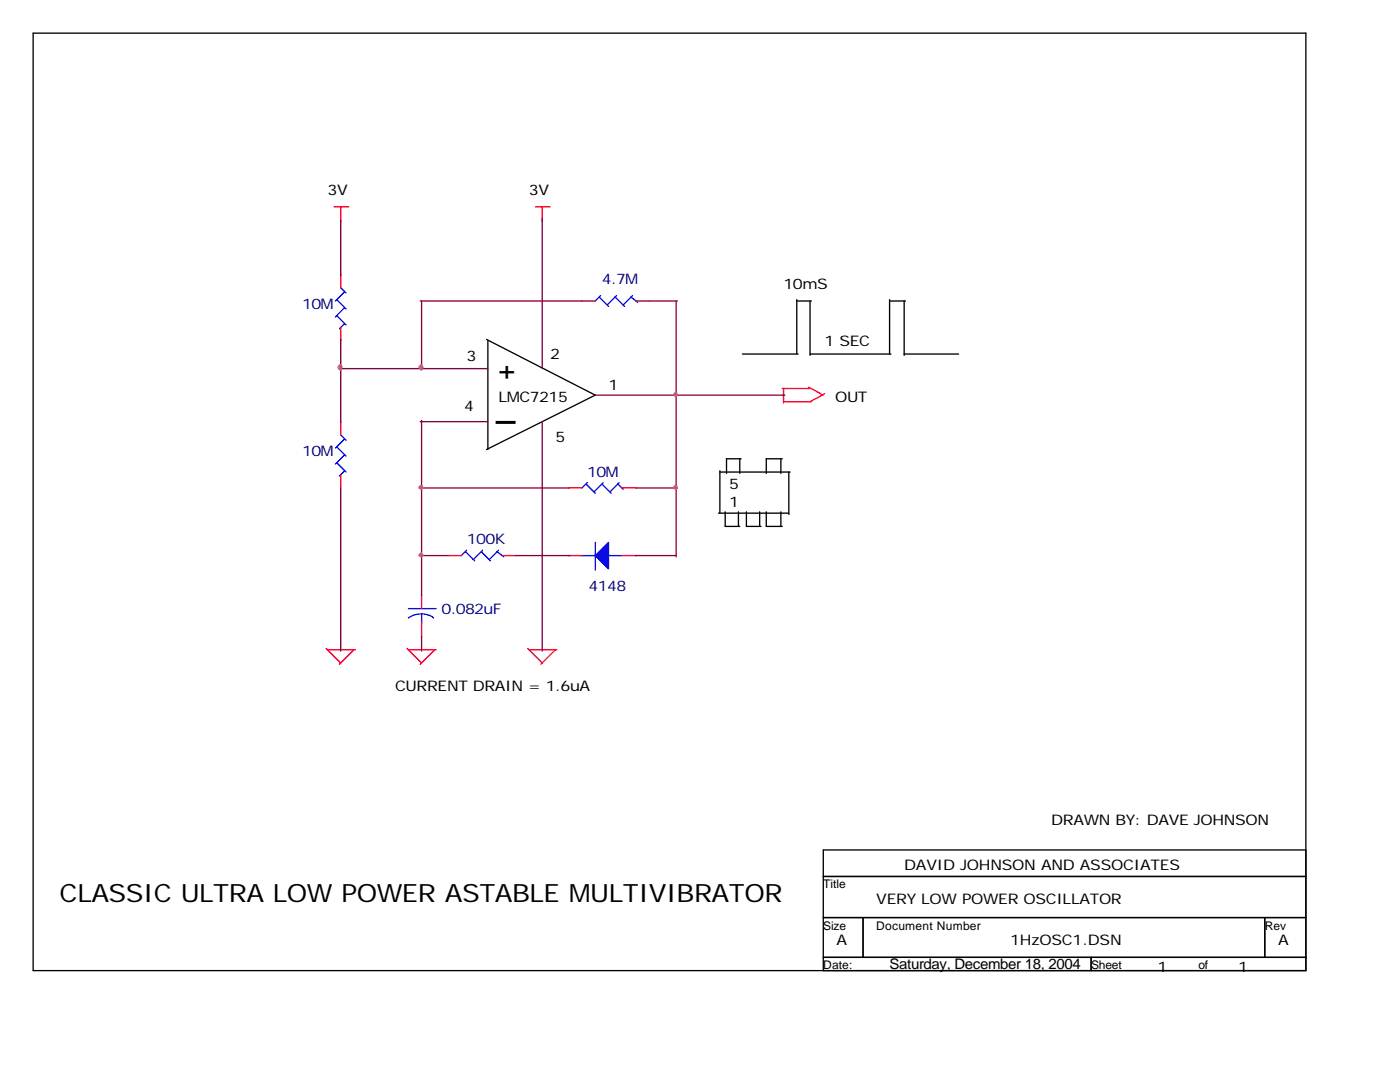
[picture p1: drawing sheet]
<svg xmlns="http://www.w3.org/2000/svg" width="279mm" height="216mm" viewBox="0 0 279 216" stroke-linecap="round" stroke-linejoin="round" font-family="sans-serif">
<g fill="none" stroke="#000" stroke-width=".26">
<path d="M6.6 6.6h254v187.1h-254zM159 59.8v10.8M177.5 59.8v10.8M97.1 67.7l21.7 11.1-21.7 10.9M97.4 68v21.7M148.2 70.6h11.1M159 60.1h2.9M161.7 70.6h16.1M161.7 60.1v10.8M177.5 60.1h3.2M180.4 70.6h10.9M180.4 60.1v10.8"/>
<path d="M143.7 94.2h14M143.7 93.9v8.5M147.6 91.5v3M147.9 91.5h-2.9v3M155.8 91.5v3M156.1 91.5h-3.2v3M157.4 94.2v8.5M143.4 102.4h14M144.7 102.1v2.9h2.9M147.4 102.1v2.9M149 102.1v2.9h2.9M151.6 102.1v2.9"/>
<path d="M152.9 102.1v2.9h3.2M155.8 102.1v2.9M164.3 174.9h96.3M260.6 169.6h-96.3v24.1M164.3 183.1h96.3M164.3 191h96.3M172.2 183.1v7.9M217.8 191v2.7M252.4 183.1v7.9"/>
</g>
<g fill="none" stroke="#f00" stroke-width=".26">
<path d="M66.7 41.3h2.9M68 41.3v2.9M68 54.8v2.6M106.9 41.3h2.9M108.2 41.3v2.9M68 65.4v2.6M116.2 60.1h2.6M127 60.1h2.6M156.1 77.5h5.6M156.4 77.5v2.9M161.4 77.3l2.9 1.5M164.6 78.6l-2.9 1.6"/>
<path d="M68 84.1v2.7M68 94.7v2.7M113.5 97.4h2.7M124.1 97.4h2.9M156.4 80.2h5.5M84.1 118.8v2.6M89.4 110.9h2.7M100.3 110.9h2.6M113.5 110.9h2.7M124.1 110.9h2.9M65.1 129.4l2.9 2.9M65.4 129.6h5.5"/>
<path d="M70.6 129.6l-2.9 3M81.2 129.4l2.9 2.9M81.5 129.6h5.5M84.1 124.1v2.9M86.8 129.6l-2.9 3M105.3 129.4l2.9 2.9M105.6 129.6h5.5M110.9 129.6l-3 3"/>
</g>
<g fill="none" stroke="#00f" stroke-width=".26">
<path d="M67.2 59.8l1.9 1.8M68 57.4l1.1 1.1M68.8 58.2l-1.9 1.9M119.6 59.3l1.8 1.8M119.9 59l-1.1 1.1M122.8 59.3l1.8 1.8M123 59l-1.8 1.9M125.9 59.3l1.4 1M126.2 59l-1.8 1.9M67.2 63l1.9 1.8M68.8 61.4l-1.9 1.8M68.8 64.6l-1.1 1"/>
<path d="M67.2 89.2l1.9 1.8M67.2 92.3l1.9 1.9M68 86.8l1.1 1M68.8 87.6l-1.9 1.8M68.8 90.8l-1.9 1.8M68.8 93.9l-1.1 1.1M116.9 96.6l1.9 1.8M117.2 96.3l-1 1.1M120.1 96.6l1.9 1.8M120.4 96.3l-1.9 1.9M123.3 96.6l1.1 1M123.6 96.3l-1.9 1.9"/>
<path d="M92.9 110.1l1.8 1.8M93.1 109.8l-1 1.1M96 110.1l1.9 1.8M96.3 109.8l-1.8 1.9M99.2 110.1l1.3 1M99.5 109.8l-1.9 1.9M115.9 110.9h2.9M118.8 108.2v5.6M121.2 110.9h2.9M81.5 121.4h5.5M84.1 122.5h.5a3.4 3.4 0 0 1 1.9 .8M84.1 122.5l-1.4 .2-1.2 .6"/>
<path d="M84.1 122.5v1.9"/>
</g>
<path d="M121.4 108.2v5.3l-2.6-2.6z" fill-rule="evenodd" fill="#00f" stroke="#00f" stroke-width=".26"/>
<g fill="none" stroke="#800040" stroke-width=".26">
<path d="M68 43.9v11.1M108.2 43.7v29.9M67.7 73.6h29.7M68 67.7v16.7M83.9 60.1h32.3M84.1 60.1v13.7M118.8 78.8h37.8M129.6 60.1h5.6M134.9 60.1v51M68 97.4v32.5M83.9 84.1h13.5M83.9 97.4h29.6"/>
<path d="M84.1 83.9v34.9M108.2 84.1v45.8M127 97.4h8.2M83.9 110.9h5.5M102.9 110.9h10.9M126.7 110.9h8.2M84.1 127v2.9"/>
</g>
<g fill="#f0f" stroke="#f0f" stroke-width=".26">
<path d="M83.7 73l.2-.2h.3a.64 .64 0 0 1-.1 1 .53 .53 0 0 1-.4-.8z" fill-rule="evenodd"/>
<path d="M67.5 73l.2-.2h.4a.64 .64 0 0 1-.1 1 .53 .53 0 0 1-.5-.8z" fill-rule="evenodd"/>
<circle cx="84" cy="110.7" r=".4"/>
<circle cx="84" cy="97.2" r=".4"/>
<circle cx="134.8" cy="97.2" r=".4"/>
<circle cx="134.8" cy="78.7" r=".4"/>
</g>
<text font-size="5.6" x="99" y="83.9">_</text>
<g font-size="5">
<text x="99" y="75.7">+</text>
<text x="11.9" y="179.9">CLASSIC ULTRA LOW POWER ASTABLE MULTIVIBRATOR</text>
</g>
<g font-size="2.9">
<text x="65.4" y="38.9">3V</text>
<text x="105.6" y="38.9">3V</text>
<text x="156.4" y="57.7">10mS</text>
<text x="93.1" y="72">3</text>
<text x="109.8" y="71.7">2</text>
<text x="164.6" y="69.1">1 SEC</text>
<text x="121.4" y="77.8">1</text>
<text x="92.6" y="82">4</text>
<text x="99.5" y="80.2">LMC7215</text>
<text x="166.7" y="80.2">OUT</text>
<text x="110.9" y="88.1">5</text>
<text x="145.5" y="101.1">1</text>
<text x="145.5" y="97.6">5</text>
<text x="78.8" y="137.8">CURRENT DRAIN = 1.6uA</text>
<text x="209.8" y="164.6">DRAWN BY: DAVE JOHNSON</text>
<text x="180.4" y="173.6">DAVID JOHNSON AND ASSOCIATES</text>
<text x="174.9" y="180.4">VERY LOW POWER OSCILLATOR</text>
<text x="167" y="188.6">A</text>
<text x="201.6" y="188.6">1HzOSC1.DSN</text>
<text x="255.1" y="188.6">A</text>
<text x="177.5" y="193.4">Saturday, December 18, 2004</text>
<text x="231" y="193.9">1</text>
<text x="247.1" y="193.9">1</text>
</g>
<g font-size="2.9" fill="#000080">
<text x="120.1" y="56.6">4.7M</text>
<text x="60.3" y="61.6">10M</text>
<text x="60.3" y="91">10M</text>
<text x="117.2" y="95.2">10M</text>
<text x="93.1" y="108.5">100K</text>
<text x="117.5" y="118">4148</text>
<text x="88.1" y="122.5">0.082uF</text>
</g>
<g font-size="2.4">
<text x="164.3" y="177.3">Title</text>
<text x="164.3" y="185.5">Size</text>
<text x="174.9" y="185.5">Document Number</text>
<text x="252.4" y="185.5">Rev</text>
<text x="164.3" y="193.4">Date:</text>
<text x="217.8" y="193.4">Sheet</text>
<text x="239.2" y="193.4">of</text>
</g>
</svg>
